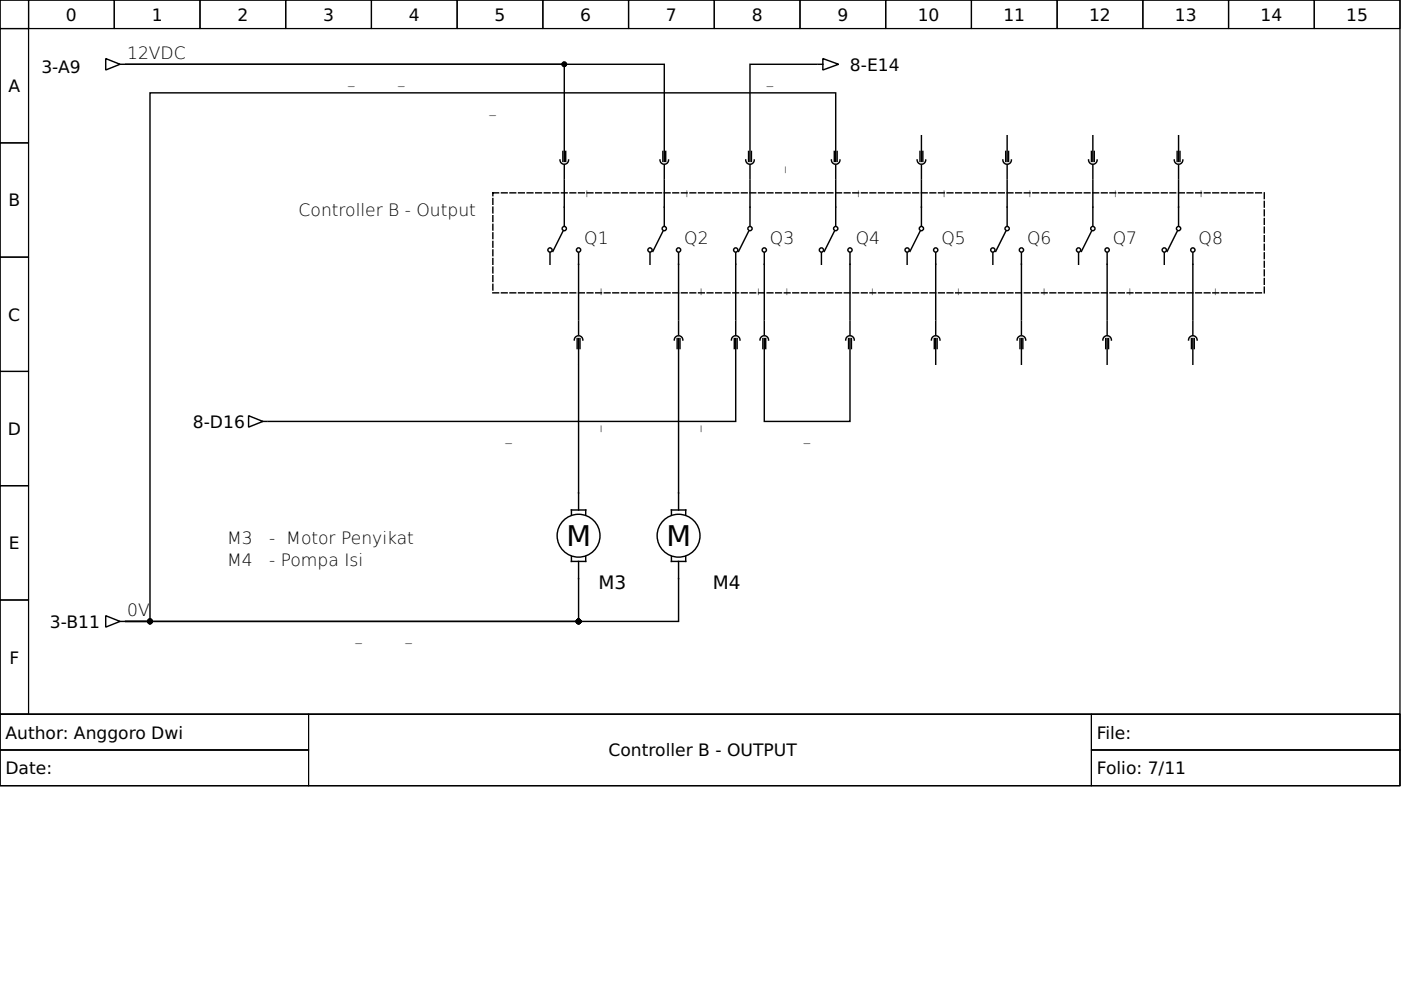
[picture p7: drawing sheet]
<svg xmlns="http://www.w3.org/2000/svg" width="297mm" height="210mm" viewBox="0 0 297 210" stroke-linecap="round" stroke-linejoin="round" font-family="sans-serif">
<g fill="none" stroke="#000" stroke-width=".26">
<path d="M0 0h296.8v151.4h-296.8zM0 0h6.1v6.1h-6.1zM0 6.1h6.1v24.2h-6.1zM6.1 0h18.1v6.1h-18.1zM24.2 0h18.2v6.1h-18.2zM42.4 0h18.2v6.1h-18.2zM60.6 0h18.1v6.1h-18.1zM78.7 0h18.2v6.1h-18.2zM96.9 0h18.2v6.1h-18.2zM115.1 0h18.2v6.1h-18.2zM133.3 0h18.1v6.1h-18.1zM151.4 0h18.2v6.1h-18.2z"/>
<path d="M169.6 0h18.2v6.1h-18.2zM187.8 0h18.2v6.1h-18.2zM206 0h18.1v6.1h-18.1zM224.1 0h18.2v6.1h-18.2zM242.3 0h18.2v6.1h-18.2zM260.5 0h18.2v6.1h-18.2zM278.7 0h18.1v6.1h-18.1zM0 30.3h6.1v24.2h-6.1zM0 54.5h6.1v24.2h-6.1zM0 78.7h6.1v24.3h-6.1zM0 103h6.1v24.2h-6.1zM0 127.2h6.1v24.2h-6.1z"/>
<path d="M0 151.4h296.8v15.2h-296.8z"/>
</g>
<path d="M0 151.4h65.4v7.6h-65.4zM0 159h65.4v7.6h-65.4zM65.4 151.4h166v15.2h-166zM231.4 151.4h65.4v7.6h-65.4zM231.4 159h65.4v7.6h-65.4z" fill="none" stroke="#000" stroke-width=".21"/>
<path d="M104.5 40.9h163.6v21.2h-163.6z" fill="none" stroke="#000" stroke-width=".3" stroke-dasharray="1.2 .6"/>
<g fill="none" stroke="#000" stroke-width=".3">
<path d="M22.4 12.4l3 1.2-3 1.2zM25.4 13.6h1M173.2 13.6h-14.2v14.9M173.6 13.6h.9M174.5 12.4l3.3 1.2-3.3 1.2zM118.7 33.9a.91 .91 0 0 0 .8 .9M119.3 32.1v2.1M119.6 28.8v5.4M119.6 35.1v2.8M119.6 38.2v9.7M119.6 28.5v-14.9h-92.9h114.1v14.9M119.9 32.1v2.1"/>
<path d="M120.5 33.9a.91 .91 0 0 1-.8 .9M139.9 33.9a.91 .91 0 0 0 .8 .9M140.5 32.1v2.1M140.8 28.8v5.4M140.8 35.1v2.8M140.8 38.2v9.7M141.1 32.1v2.1M141.7 33.9a.91 .91 0 0 1-.8 .9M158.1 33.9a.91 .91 0 0 0 .8 .9M158.7 32.1v2.1M159 38.2v9.7M159 28.8v5.4"/>
<path d="M159 35.1v2.8M159.3 32.1v2.1M159.9 33.9a.91 .91 0 0 1-.8 .9M176.3 33.9a.91 .91 0 0 0 .8 .9M176.9 32.1v2.1M177.2 28.8v5.4M177.2 35.1v2.8M177.2 38.2v9.7M177.2 28.5v-8.8h-145.4v112.1h-5.1M177.5 32.1v2.1M178.1 33.9a.91 .91 0 0 1-.8 .9M194.5 33.9a.91 .91 0 0 0 .7 .9"/>
<path d="M195.1 32.1v2.1M195.4 38.2v9.7M195.4 28.8v5.4M195.4 35.1v2.8M195.7 32.1v2.1M196.3 33.9a.91 .91 0 0 1-.8 .9M212.6 33.9a.91 .91 0 0 0 .8 .9M213.2 32.1v2.1M213.5 38.2v9.7M213.5 28.8v5.4M213.5 35.1v2.8M213.8 32.1v2.1"/>
<path d="M214.4 33.9a.91 .91 0 0 1-.8 .9M230.8 33.9a.91 .91 0 0 0 .8 .9M231.4 32.1v2.1M231.7 38.2v9.7M231.7 28.8v5.4M231.7 35.1v2.8M232 32.1v2.1M232.6 33.9a.91 .91 0 0 1-.8 .9M249 33.9a.91 .91 0 0 0 .8 .9M249.6 32.1v2.1M249.9 28.8v5.4M249.9 35.1v2.8"/>
<path d="M249.9 38.2v9.7M250.2 32.1v2.1M250.8 33.9a.91 .91 0 0 1-.8 .9M116.6 53.6v2.4M119.3 49.1l-2.1 4.2M122.7 53.6v14.2M137.8 53.6v2.4M140.5 49.1l-2.1 4.2M143.9 53.6v14.2M156 53.6v14.2M158.7 49.1l-2.1 4.2M162 53.6v14.2"/>
<path d="M174.2 53.6v2.4M176.9 49.1l-2.1 4.2M180.2 53.6v14.2M192.3 53.6v2.4M195.1 49.1l-2.2 4.2M198.4 53.6v14.2M210.5 53.6v2.4M213.2 49.1l-2.1 4.2M216.6 53.6v14.2M228.7 53.6v2.4M231.4 49.1l-2.1 4.2M234.7 53.6v14.2"/>
<path d="M246.8 53.6v2.4M249.6 49.1l-2.1 4.2M252.9 53.6v14.2M122.4 71.8v2.1M122.6 71.2a.91 .91 0 0 0-.8 .9M122.7 68.1v2.8M122.7 71.8v5.4M122.7 77.5v30.6M122.8 71.2a.91 .91 0 0 1 .8 .9M123 71.8v2.1M143.6 71.8v2.1M143.8 71.2a.91 .91 0 0 0-.8 .9"/>
<path d="M143.9 68.1v2.8M143.9 71.8v5.4M143.9 77.5v30.6M144 71.2a.91 .91 0 0 1 .8 .9M144.2 71.8v2.1M155.7 71.8v2.1M155.9 71.2a.91 .91 0 0 0-.8 .9M156 68.1v2.8M156 71.8v5.4M156 77.5v11.9h-99.1M156.1 71.2a.91 .91 0 0 1 .8 .9M156.3 71.8v2.1"/>
<path d="M161.7 71.8v2.1M161.9 71.2a.91 .91 0 0 0-.8 .9M162 77.5v11.9h18.2v-11.9M162 68.1v2.8M162 71.8v5.4M162.2 71.2a.91 .91 0 0 1 .8 .9M162.3 71.8v2.1M179.9 71.8v2.1M180.1 71.2a.91 .91 0 0 0-.8 .9M180.2 68.1v2.8M180.2 71.8v5.4M180.3 71.2a.91 .91 0 0 1 .8 .9"/>
<path d="M180.5 71.8v2.1M198.1 71.8v2.1M198.3 71.2a.91 .91 0 0 0-.8 .9M198.4 68.1v2.8M198.4 71.8v5.4M198.5 71.2a.91 .91 0 0 1 .8 .9M198.7 71.8v2.1M216.3 71.8v2.1M216.5 71.2a.91 .91 0 0 0-.8 .9M216.6 68.1v2.8M216.6 71.8v5.4M216.7 71.2a.91 .91 0 0 1 .8 .9"/>
<path d="M216.9 71.8v2.1M234.4 71.8v2.1M234.6 71.2a.91 .91 0 0 0-.8 .9M234.7 68.1v2.8M234.7 71.8v5.4M234.8 71.2a.91 .91 0 0 1 .8 .9M235 71.8v2.1M252.6 71.8v2.1M252.8 71.2a.91 .91 0 0 0-.8 .9M252.9 68.1v2.8M252.9 71.8v5.4M253 71.2a.91 .91 0 0 1 .8 .9"/>
<path d="M253.2 71.8v2.1M52.7 88.1l3 1.3-3 1.2zM55.7 89.4h.9M121.2 118v1h3v-1M121.2 109.2v-1.1h3v1.1M122.7 119v12.8h-96M142.4 109.2v-1.1h3v1.1M142.4 118v1h3v-1M143.9 119v12.8h-117.2M22.4 130.5l3 1.3-3 1.2zM25.4 131.8h1"/>
<circle cx="116.6" cy="53" r=".45"/>
<circle cx="119.6" cy="48.5" r=".45"/>
<circle cx="122.7" cy="53" r=".45"/>
<circle cx="137.8" cy="53" r=".45"/>
<circle cx="140.8" cy="48.5" r=".45"/>
<circle cx="143.9" cy="53" r=".45"/>
<circle cx="156" cy="53" r=".45"/>
<circle cx="159" cy="48.5" r=".45"/>
<circle cx="162" cy="53" r=".45"/>
<circle cx="174.2" cy="53" r=".45"/>
<circle cx="177.2" cy="48.5" r=".45"/>
<circle cx="180.2" cy="53" r=".45"/>
<circle cx="192.3" cy="53" r=".45"/>
<circle cx="195.4" cy="48.5" r=".45"/>
<circle cx="198.4" cy="53" r=".45"/>
<circle cx="210.5" cy="53" r=".45"/>
<circle cx="213.5" cy="48.5" r=".45"/>
<circle cx="216.6" cy="53" r=".45"/>
<circle cx="228.7" cy="53" r=".45"/>
<circle cx="231.7" cy="48.5" r=".45"/>
<circle cx="234.7" cy="53" r=".45"/>
<circle cx="246.8" cy="53" r=".45"/>
<circle cx="249.9" cy="48.5" r=".45"/>
<circle cx="252.9" cy="53" r=".45"/>
<circle cx="122.7" cy="113.6" r="4.5"/>
<circle cx="143.9" cy="113.6" r="4.5"/>
</g>
<g fill="#000" stroke="#000" stroke-width=".3">
<circle cx="119.6" cy="13.6" r=".45"/>
<circle cx="31.8" cy="131.8" r=".45"/>
<circle cx="122.7" cy="131.8" r=".45"/>
</g>
<g font-size="6.1">
<text x="120.1" y="115.7">M</text>
<text x="141.3" y="115.7">M</text>
</g>
<g font-size="3.9">
<text x="126.9" y="124.8">M3</text>
<text x="151.1" y="124.8">M4</text>
</g>
<g font-size="3.6">
<text x="14" y="4.4">0</text>
<text x="32.2" y="4.4">1</text>
<text x="50.3" y="4.4">2</text>
<text x="68.5" y="4.4">3</text>
<text x="86.7" y="4.4">4</text>
<text x="104.9" y="4.4">5</text>
<text x="123" y="4.4">6</text>
<text x="141.2" y="4.4">7</text>
<text x="159.4" y="4.4">8</text>
<text x="177.5" y="4.4">9</text>
<text x="194.6" y="4.4">10</text>
<text x="212.7" y="4.4">11</text>
<text x="230.9" y="4.4">12</text>
<text x="249.1" y="4.4">13</text>
<text x="267.3" y="4.4">14</text>
<text x="285.4" y="4.4">15</text>
<text x="8.8" y="15.4">3-A9</text>
<text x="27" y="12.4">12VDC</text>
<text x="180.2" y="15">8-E14</text>
<text x="1.8" y="19.5">A</text>
<text x="1.8" y="43.8">B</text>
<text x="63.3" y="45.7">Controller B - Output</text>
<text x="123.9" y="51.8">Q1</text>
<text x="145.1" y="51.8">Q2</text>
<text x="163.3" y="51.8">Q3</text>
<text x="181.4" y="51.8">Q4</text>
<text x="199.6" y="51.8">Q5</text>
<text x="217.8" y="51.8">Q6</text>
<text x="235.9" y="51.8">Q7</text>
<text x="254.1" y="51.8">Q8</text>
<text x="1.8" y="68">C</text>
<text x="1.6" y="92.2">D</text>
<text x="40.9" y="90.7">8-D16</text>
<text x="1.9" y="116.5">E</text>
<text x="48.2" y="115.4">M3</text>
<text x="48.2" y="119.9">M4</text>
<text x="57.1" y="115.4">- Motor Penyikat</text>
<text x="57.1" y="119.9">- Pompa Isi</text>
<text x="27" y="130.5">0V</text>
<text x="10.6" y="133.1">3-B11</text>
<text x="2" y="140.7">F</text>
<text x="1.2" y="156.6">Author: Anggoro Dwi</text>
<text x="129" y="160.4">Controller B - OUTPUT</text>
<text x="232.6" y="156.6">File:</text>
<text x="1.2" y="164.2">Date:</text>
<text x="232.6" y="164.2">Folio: 7/11</text>
</g>
<g font-size="2.7">
<text x="73.8" y="17.9">_</text>
<text x="84.4" y="17.9">_</text>
<text x="162.6" y="17.9">_</text>
<text x="103.8" y="23.9">_</text>
<text x="123.9" y="41.7" transform="rotate(-90 123.9 41.7)">_</text>
<text x="145.1" y="41.7" transform="rotate(-90 145.1 41.7)">_</text>
<text x="166" y="36.6" transform="rotate(-90 166 36.6)">_</text>
<text x="181.4" y="41.7" transform="rotate(-90 181.4 41.7)">_</text>
<text x="199.6" y="41.7" transform="rotate(-90 199.6 41.7)">_</text>
<text x="217.8" y="41.7" transform="rotate(-90 217.8 41.7)">_</text>
<text x="235.9" y="41.7" transform="rotate(-90 235.9 41.7)">_</text>
<text x="254.1" y="41.7" transform="rotate(-90 254.1 41.7)">_</text>
<text x="126.9" y="62.6" transform="rotate(-90 126.9 62.6)">_</text>
<text x="148.1" y="62.6" transform="rotate(-90 148.1 62.6)">_</text>
<text x="160.2" y="62.6" transform="rotate(-90 160.2 62.6)">_</text>
<text x="166.3" y="62.6" transform="rotate(-90 166.3 62.6)">_</text>
<text x="184.5" y="62.6" transform="rotate(-90 184.5 62.6)">_</text>
<text x="202.6" y="62.6" transform="rotate(-90 202.6 62.6)">_</text>
<text x="220.8" y="62.6" transform="rotate(-90 220.8 62.6)">_</text>
<text x="239" y="62.6" transform="rotate(-90 239 62.6)">_</text>
<text x="257.1" y="62.6" transform="rotate(-90 257.1 62.6)">_</text>
<text x="107.1" y="93.6">_</text>
<text x="126.9" y="91.7" transform="rotate(-90 126.9 91.7)">_</text>
<text x="148.1" y="91.7" transform="rotate(-90 148.1 91.7)">_</text>
<text x="170.4" y="93.6">_</text>
<text x="75.3" y="136">_</text>
<text x="85.9" y="136">_</text>
</g>
</svg>
